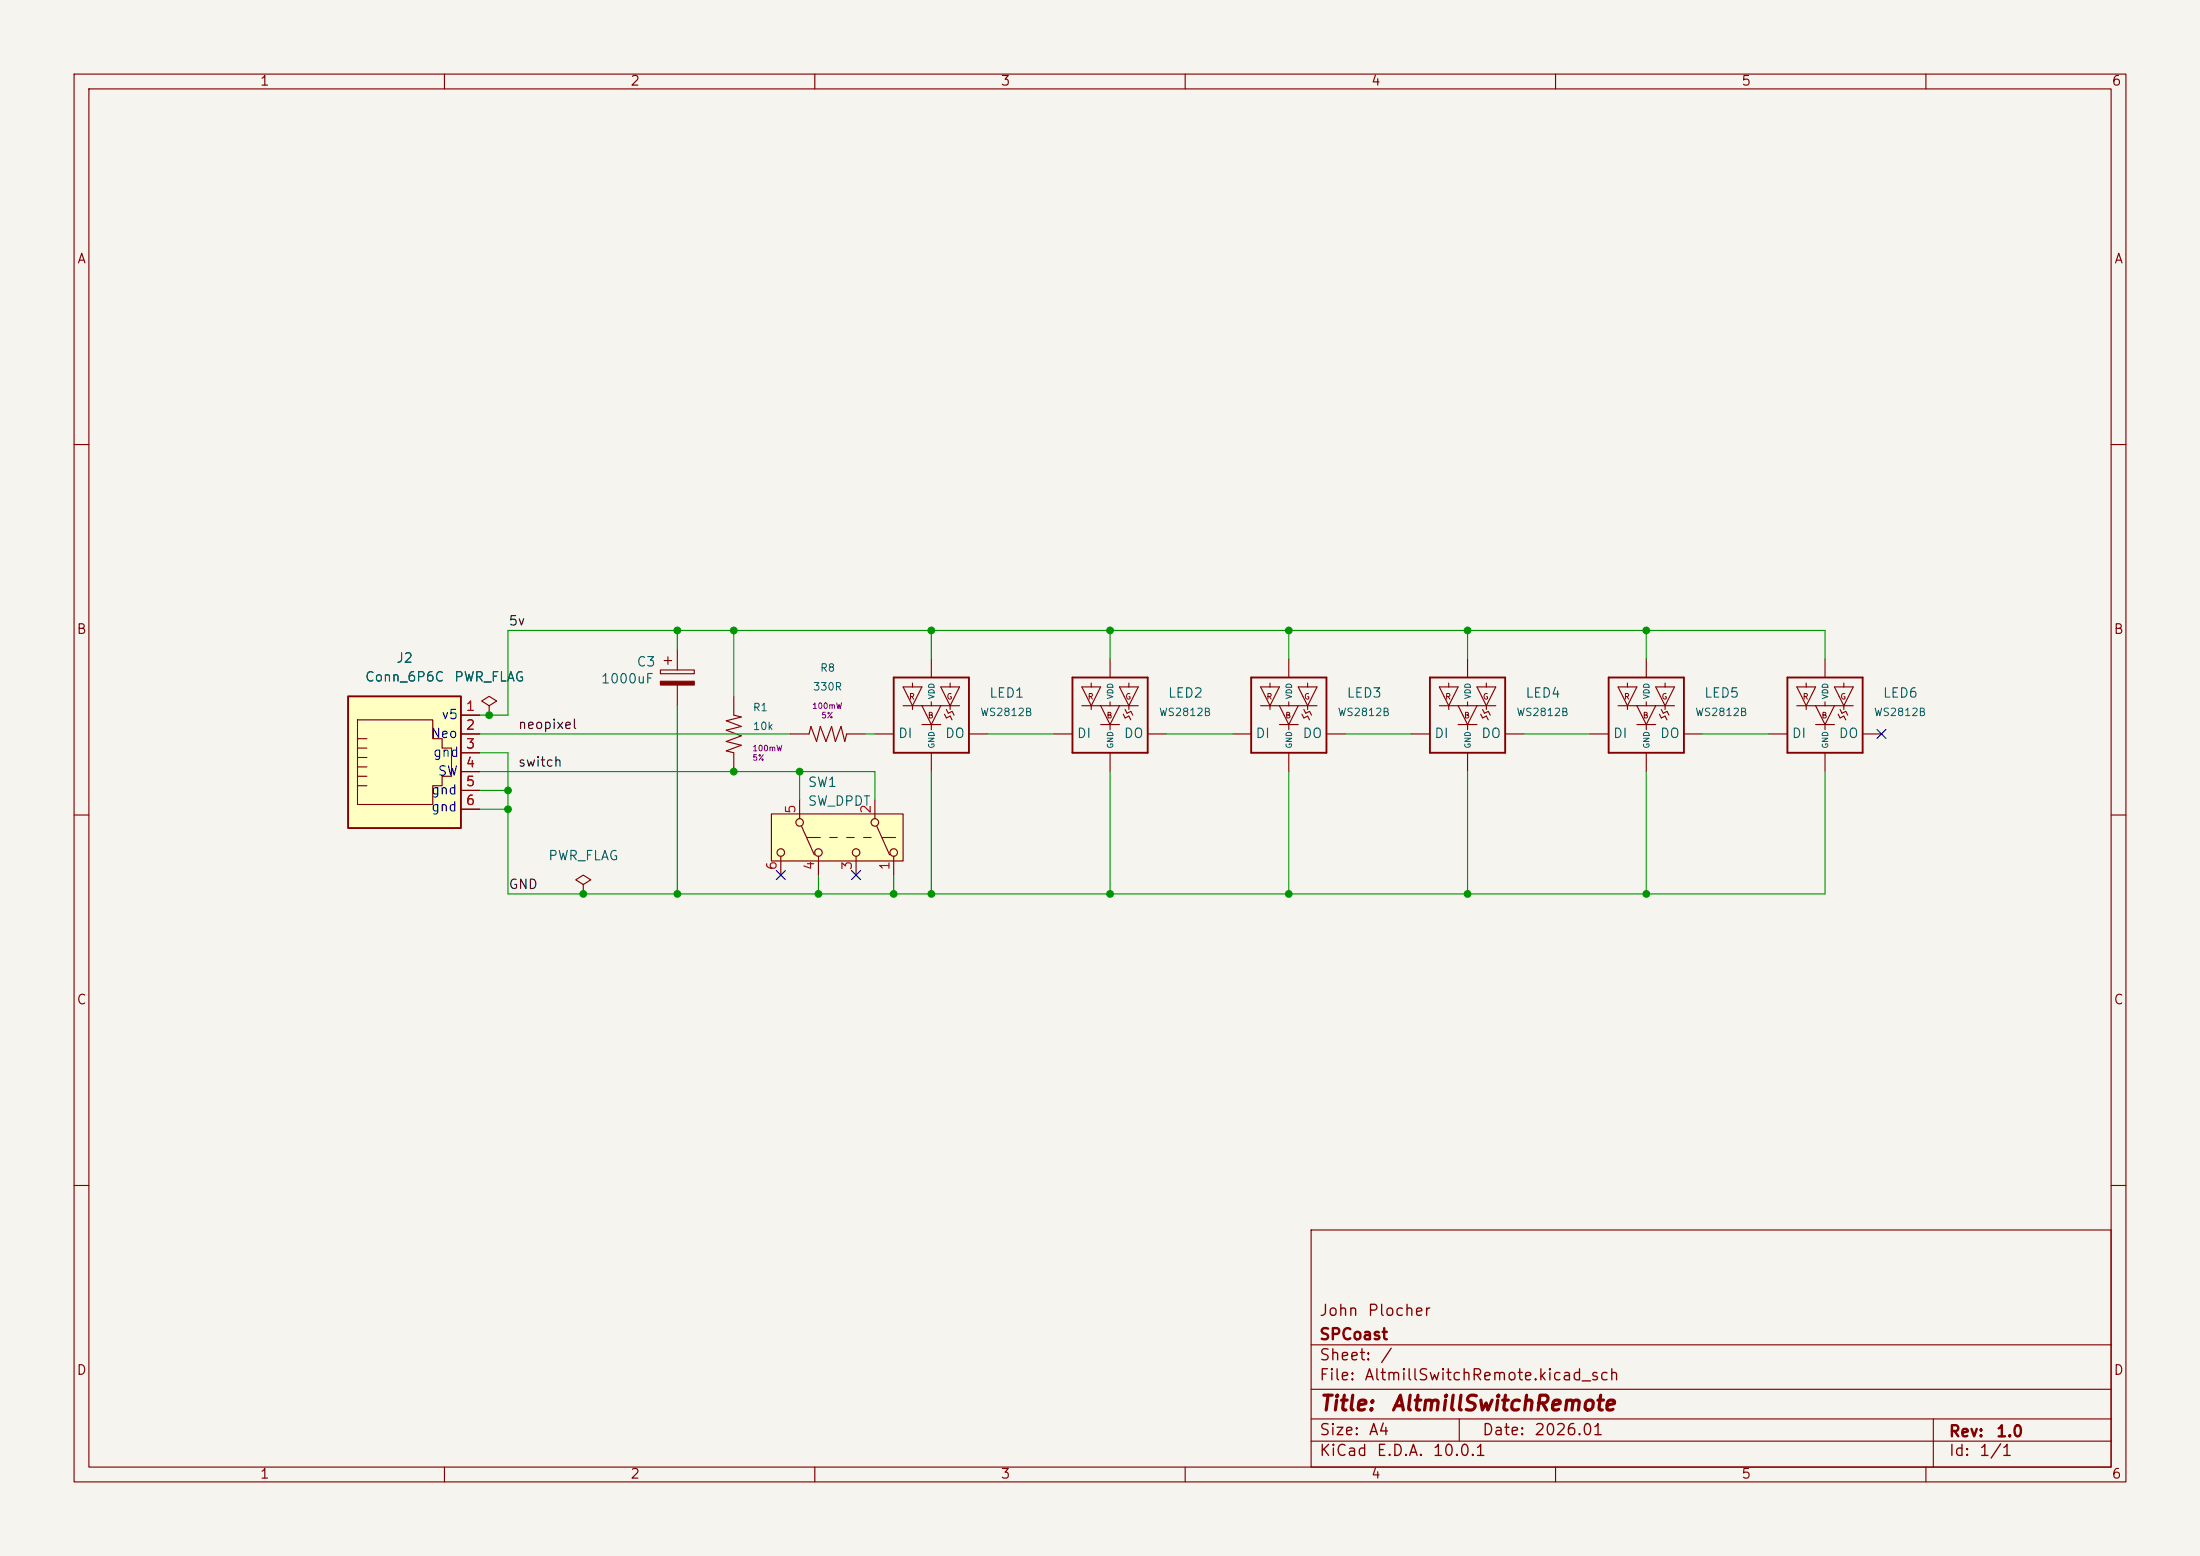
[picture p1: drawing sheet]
<svg xmlns="http://www.w3.org/2000/svg" width="297mm" height="210mm" viewBox="0 0 297 210" stroke-linecap="round" stroke-linejoin="round" font-family="sans-serif">
<path d="M0 0h297v210h-297z" fill="#f5f4ef" stroke="#f5f4ef" stroke-width=".14"/>
<g fill="none" stroke="#840000" stroke-width=".15">
<path d="M10 10h277v190h-277zM12 12h273v186h-273zM60 10v2M110 10v2M160 10v2M210 10v2M260 10v2M10 60h2M285 60h2M66 95.3l1.1-.7-1.1-.6-1 .6 1 .7v1.2M66 96.5h.1M99.1 94v2.5l1 .3-2.1 .5 2.1 .7-2.1 .6 2.1 .7-2.1 .8 2.1 .5-2.1 .7 1.1 .3v2.5"/>
<path d="M106.7 99.1h2.5l.3-1.1 .7 2.1 .5-2.1 .8 2.1 .8-2.1 .5 2.1 .7-2.1 .5 2.1 .3-1h2.5M118.1 99.1h2.5M121.9 92.7h2.6l-1.3 2.6zM121.9 95.3h7.6M123.2 92.2v.5M123.2 95.3v.5M124.5 97.8h2.5M124.5 95.3l1.2 2.5M125.7 94.7v.6M125.7 88.9v2.5M125.7 97.8v.7M127 92.7h2.5l-1.2 2.6z"/>
<path d="M127 95.3l-1.3 2.5M127.5 96.4l.3 .5 .5-.3 .2 .6M127.8 95.8l.2 .5 .5-.3M128.3 92.2v.5M128.3 95.3v.5M128.5 96l.3 .5M130.8 99.1h2.5M142.2 99.1h2.6M146 92.7h2.6l-1.3 2.6zM146 95.3h7.7M147.3 92.2v.5M147.3 95.3v.5"/>
<path d="M148.6 97.8h2.5M148.6 95.3l1.3 2.5M149.9 94.7v.6M149.9 88.9v2.5M149.9 97.8v.7M151.1 92.7h2.6l-1.3 2.6zM151.1 95.3l-1.2 2.5M151.6 96.4l.3 .5 .5-.3 .3 .6M151.9 95.8l.2 .5 .6-.3M152.4 92.2v.5M152.4 95.3v.5M152.7 96l.2 .5"/>
<path d="M154.9 99.1h2.6M214.6 99.1h2.6M218.4 92.7h2.6l-1.3 2.6zM218.4 95.3h7.7M219.7 92.2v.5M219.7 95.3v.5M221 97.8h2.5M221 95.3l1.2 2.5M222.2 94.7v.6M222.2 88.9v2.5M222.2 97.8l.1 .7M223.5 92.7h2.6l-1.3 2.6z"/>
<path d="M223.5 95.3l-1.3 2.5M224 96.4l.3 .5 .5-.3 .2 .6M224.3 95.8l.2 .5 .5-.3 .3 .5M224.8 92.2v.5M224.8 95.3v.5M227.3 99.1h2.6M10 110h2M125.7 101.6v2.5M149.9 101.6v2.5M222.2 101.6v2.5M285 110h2M10 160h2"/>
<path d="M177 166h108v32h-108zM285 160h2M60 198v2M110 198v2M160 198v2M177 194.5h108M177 191.5h108M177 187.5h108M177 181.5h108M197 191.5v3M210 198v2M260 198v2"/>
<path d="M261 191.5v6.5"/>
</g>
<path d="M120.6 91.4h10.2v10.2h-10.2zM144.8 91.4h10.1v10.2h-10.1zM217.2 91.4h10.1v10.2h-10.1z" fill="none" stroke="#840000" stroke-width=".25"/>
<path d="M47 94h15.2v17.8h-15.2z" fill="#ffffc2"/>
<g fill="none" stroke="#840000" stroke-width=".15">
<path d="M48.3 97.2h10.1v2.5h1.3v1.3h1.3v3.8h-1.3v1.2h-1.3v2.6h-10.1zM48.3 99.7h1.2M62.2 96.5h2.6M62.2 99.1h2.6M190.5 99.1h2.5M194.3 92.7h2.5l-1.2 2.6zM194.3 95.3h7.6M195.6 92.2v.5M195.6 95.3v.5M196.8 97.8h2.6M196.8 95.3l1.3 2.5M198.1 94.7v.6"/>
<path d="M198.1 88.9v2.5M198.1 97.8v.7M199.4 92.7h2.5l-1.2 2.6zM199.4 95.3l-1.3 2.5M199.9 96.4l.3 .5 .5-.3 .2 .6M200.2 95.8l.2 .5 .5-.3 .3 .5M200.7 92.2v.5M200.7 95.3v.5M203.2 99.1h2.5M238.8 99.1h2.5M242.6 92.7h2.5l-1.3 2.6zM242.6 95.3h7.6"/>
<path d="M243.8 92.2v.5M243.8 95.3v.5M245.1 97.8h2.5M245.1 95.3l1.3 2.5M246.4 94.7v.6M246.4 88.9v2.5M246.4 97.8v.7M247.6 92.7h2.6l-1.3 2.6zM247.6 95.3l-1.2 2.5M248.2 96.4l.2 .5 .5-.3 .3 .6M248.4 95.8l.3 .5 .5-.3 .2 .5M248.9 92.2v.5"/>
<path d="M248.9 95.3v.5M251.5 99.1h2.5M48.3 101h1.2M48.3 102.2h1.2M48.3 103.5h1.2M48.3 104.8h1.2M48.3 106h1.2M62.2 101.6h2.6M62.2 104.1h2.6M62.2 106.7h2.6M62.2 109.2h2.6M198.1 101.6v2.5"/>
<path d="M246.4 101.6v2.5"/>
</g>
<path d="M47 94h15.2v17.8h-15.2zM193 91.4h10.2v10.2h-10.2zM241.3 91.4h10.2v10.2h-10.2z" fill="none" stroke="#840000" stroke-width=".25"/>
<path d="M104.1 109.9h17.8v6.3h-17.8z" fill="#ffffc2"/>
<g fill="none" stroke="#840000" stroke-width=".15">
<path d="M62.2 99.1h2.6M62.2 96.5h2.6M66 96.5h.1M89.2 90.4h4.5v.5h-4.5zM89.7 89.2h1M90.2 88.6v1.1M91.4 87.6v2.8M91.4 92.5v2.8M166.4 99.1h2.5M170.2 92.7h2.5l-1.3 2.6zM170.2 95.3h7.6M171.4 92.2v.5"/>
<path d="M171.4 95.3v.5M172.7 97.8h2.6M172.7 95.3l1.3 2.5M174 94.7v.6M174 88.9v2.5M174 97.8v.7M175.3 92.7h2.5l-1.3 2.6zM175.3 95.3l-1.3 2.5M175.8 96.4l.2 .5 .5-.3 .3 .6M176 95.8l.3 .5 .5-.3M176.5 92.2v.5M176.5 95.3v.5"/>
<path d="M176.8 96l.3 .5M179.1 99.1h2.5M62.2 101.6h2.6M62.2 104.1h2.6M62.2 106.7h2.6M62.2 109.2h2.6M78.7 119.4l1.1-.7-1.1-.6-1 .6 1 .7v1.3M104.1 109.9h17.8v6.3h-17.8zM105.4 115.6v2.5M107.9 108v2.5M108.2 111.5l1.7 3.9M109 113h1.7"/>
<path d="M110.5 115.6v2.5M112 113h1M114.3 113h1M115.6 115.6v2.5M116.6 113h1M118.1 108v2.5M118.4 111.5l1.7 3.9M119.1 113h1.8M120.6 115.6v2.5M174 101.6v2.5M78.7 120.7h.1"/>
<circle cx="105.4" cy="115.1" r=".51"/>
<circle cx="108" cy="111" r=".51"/>
<circle cx="110.5" cy="115.1" r=".51"/>
<circle cx="115.6" cy="115.1" r=".51"/>
<circle cx="118.1" cy="111" r=".51"/>
<circle cx="120.7" cy="115.1" r=".51"/>
</g>
<path d="M168.9 91.4h10.2v10.2h-10.2z" fill="none" stroke="#840000" stroke-width=".25"/>
<path d="M89.2 91.9h4.5v.6h-4.5z" fill="#840000" stroke="#840000" stroke-width=".15"/>
<g fill="none" stroke="#009600" stroke-width=".15">
<path d="M64.8 99.1h41.9M91.4 85.1v2.5M91.4 95.3v25.4M99.1 85.1v8.9M116.8 99.1h1.3M125.7 85.1v3.8M133.3 99.1h8.9M149.9 85.1v3.8M157.5 99.1h8.9M174 85.1v3.8M181.6 99.1h8.9M198.1 85.1v3.8"/>
<path d="M205.7 99.1h8.9M222.2 85.1v3.8M229.9 99.1h8.9M246.4 88.9v-3.8h-177.8v11.4h-3.8M64.8 104.1h53.3v3.9M64.8 101.6h3.8v19.1h177.8v-16.6M64.8 106.7h3.8M64.8 109.2h3.8M107.9 104.1v3.9M110.5 118.1v2.6M120.6 118.1v2.6M125.7 104.1v16.6"/>
<path d="M149.9 104.1v16.6M174 104.1v16.6M198.1 104.1v16.6M222.2 104.1v16.6"/>
</g>
<path d="M253.4 98.5l1.2 1.2M254.6 98.5l-1.2 1.2M104.8 117.5l1.2 1.2M106 117.5l-1.2 1.2M115 117.5l1.2 1.2M116.2 117.5l-1.2 1.2" fill="none" stroke="#000084" stroke-width=".15"/>
<g fill="#009600" stroke="#009600" stroke-width=".14">
<circle cx="68.6" cy="106.7" r=".46"/>
<circle cx="78.7" cy="120.7" r=".46"/>
<circle cx="66" cy="96.5" r=".46"/>
<circle cx="68.6" cy="109.2" r=".46"/>
<circle cx="125.7" cy="85.1" r=".46"/>
<circle cx="120.6" cy="120.7" r=".46"/>
<circle cx="125.7" cy="120.7" r=".46"/>
<circle cx="198.1" cy="85.1" r=".46"/>
<circle cx="174" cy="120.7" r=".46"/>
<circle cx="174" cy="85.1" r=".46"/>
<circle cx="222.2" cy="120.7" r=".46"/>
<circle cx="198.1" cy="120.7" r=".46"/>
<circle cx="149.9" cy="120.7" r=".46"/>
<circle cx="222.2" cy="85.1" r=".46"/>
<circle cx="149.9" cy="85.1" r=".46"/>
<circle cx="99.1" cy="85.1" r=".46"/>
<circle cx="91.4" cy="85.1" r=".46"/>
<circle cx="91.4" cy="120.7" r=".46"/>
<circle cx="110.5" cy="120.7" r=".46"/>
<circle cx="107.9" cy="104.1" r=".46"/>
<circle cx="99.1" cy="104.1" r=".46"/>
</g>
<g font-size="2" fill="#840000">
<text x="178" y="190.9">Title:</text>
<text x="187.7" y="190.9">AltmillSwitchRemote</text>
</g>
<g font-size="1.5" fill="#840000">
<text x="178" y="178">John</text>
<text x="184.5" y="178">Plocher</text>
<text x="178" y="184">Sheet:</text>
<text x="178" y="181.2">SPCoast</text>
<text x="186.2" y="184">/</text>
<text x="178" y="186.7">File:</text>
<text x="184.1" y="186.7">AltmillSwitchRemote.kicad_sch</text>
<text x="178" y="196.9">KiCad</text>
<text x="178" y="194.1">Size:</text>
<text x="184.7" y="194.1">A4</text>
<text x="185.7" y="196.9">E.D.A.</text>
<text x="193.3" y="196.9">10.0.1</text>
<text x="200" y="194.1">Date:</text>
<text x="207" y="194.1">2026.01</text>
<text x="263" y="194.3">Rev:</text>
<text x="263" y="196.9">Id:</text>
<text x="267.1" y="196.9">1/1</text>
<text x="269.4" y="194.3">1.0</text>
</g>
<g font-size="1.3" fill="#840000">
<text x="35" y="11.9">1</text>
<text x="85" y="11.9">2</text>
<text x="135" y="11.9">3</text>
<text x="185" y="11.9">4</text>
<text x="235" y="11.9">5</text>
<text x="285" y="11.9">6</text>
<text x="10.3" y="35.9">A</text>
<text x="285.3" y="35.9">A</text>
<text x="10.3" y="85.9">B</text>
<text x="285.3" y="85.9">B</text>
<text x="10.3" y="135.9">C</text>
<text x="285.3" y="135.9">C</text>
<text x="10.3" y="185.9">D</text>
<text x="285.3" y="185.9">D</text>
<text x="35" y="199.9">1</text>
<text x="85" y="199.9">2</text>
<text x="135" y="199.9">3</text>
<text x="185" y="199.9">4</text>
<text x="235" y="199.9">5</text>
<text x="285" y="199.9">6</text>
</g>
<g font-size="1.3" fill="#006464">
<text x="53.4" y="89.8">J2</text>
<text x="49.2" y="92.3">Conn_6P6C</text>
<text x="61.2" y="92.3">PWR_FLAG</text>
<text x="81" y="92.6">1000uF</text>
<text x="85.9" y="90.3">C3</text>
<text x="133.5" y="94.5">LED1</text>
<text x="157.6" y="94.5">LED2</text>
<text x="181.7" y="94.5">LED3</text>
<text x="205.9" y="94.5">LED4</text>
<text x="230" y="94.5">LED5</text>
<text x="254.1" y="94.5">LED6</text>
<text x="121.2" y="99.9">DI</text>
<text x="127.5" y="99.9">DO</text>
<text x="145.3" y="99.9">DI</text>
<text x="151.6" y="99.9">DO</text>
<text x="169.4" y="99.9">DI</text>
<text x="175.8" y="99.9">DO</text>
<text x="193.5" y="99.9">DI</text>
<text x="199.9" y="99.9">DO</text>
<text x="217.7" y="99.9">DI</text>
<text x="224" y="99.9">DO</text>
<text x="241.8" y="99.9">DI</text>
<text x="248.1" y="99.9">DO</text>
<text x="109" y="106.5">SW1</text>
<text x="109" y="109.1">SW_DPDT</text>
<text x="73.9" y="116.4">PWR_FLAG</text>
</g>
<g font-size="1.3" fill="#0f0f0f">
<text x="68.6" y="84.7">5v</text>
<text x="69.8" y="98.7">neopixel</text>
<text x="69.8" y="103.8">switch</text>
<text x="68.6" y="120.3">GND</text>
</g>
<g font-size="1.3" fill="#0000c2">
<text x="58.1" y="99.9">Neo</text>
<text x="59.5" y="97.4">v5</text>
<text x="58.1" y="107.5">gnd</text>
<text x="58.4" y="102.5">gnd</text>
<text x="59" y="105">SW</text>
<text x="58.1" y="109.8">gnd</text>
</g>
<g font-size="1.3" fill="#a90000">
<text x="62.8" y="96.3">1</text>
<text x="62.8" y="98.8">2</text>
<text x="62.8" y="101.3">3</text>
<text x="62.8" y="103.9">4</text>
<text x="62.8" y="106.4">5</text>
<text x="62.8" y="109">6</text>
<text x="107.7" y="109.9" transform="rotate(-90 107.7 109.9)">5</text>
<text x="117.9" y="109.9" transform="rotate(-90 117.9 109.9)">2</text>
<text x="105.2" y="117.5" transform="rotate(-90 105.2 117.5)">6</text>
<text x="110.2" y="117.5" transform="rotate(-90 110.2 117.5)">4</text>
<text x="115.3" y="117.5" transform="rotate(-90 115.3 117.5)">3</text>
<text x="120.4" y="117.5" transform="rotate(-90 120.4 117.5)">1</text>
</g>
<g font-size="1" fill="#006464">
<text x="109.7" y="93.4">330R</text>
<text x="110.6" y="90.9">R8</text>
<text x="101.6" y="98.8">10k</text>
<text x="101.6" y="96.2">R1</text>
<text x="132.3" y="96.9">WS2812B</text>
<text x="156.4" y="96.9">WS2812B</text>
<text x="180.5" y="96.9">WS2812B</text>
<text x="204.6" y="96.9">WS2812B</text>
<text x="228.8" y="96.9">WS2812B</text>
<text x="252.9" y="96.9">WS2812B</text>
</g>
<g font-size=".8" fill="#840084">
<text x="109.6" y="95.9">100mW</text>
<text x="101.5" y="101.6">100mW</text>
<text x="110.8" y="97.1">5%</text>
<text x="101.5" y="102.8">5%</text>
</g>
<g font-size=".8" fill="#840000">
<text x="122.7" y="94.6">R</text>
<text x="127.7" y="94.6">G</text>
<text x="146.8" y="94.6">R</text>
<text x="151.9" y="94.6">G</text>
<text x="170.9" y="94.6">R</text>
<text x="176" y="94.6">G</text>
<text x="195" y="94.6">R</text>
<text x="200.1" y="94.6">G</text>
<text x="219.2" y="94.6">R</text>
<text x="224.3" y="94.6">G</text>
<text x="243.3" y="94.6">R</text>
<text x="248.4" y="94.6">G</text>
<text x="125.2" y="97.1">B</text>
<text x="149.3" y="97.1">B</text>
<text x="173.5" y="97.1">B</text>
<text x="197.6" y="97.1">B</text>
<text x="221.7" y="97.1">B</text>
<text x="245.8" y="97.1">B</text>
</g>
<g font-size=".8" fill="#006464">
<text x="126.3" y="94.4" transform="rotate(-90 126.3 94.4)">VDD</text>
<text x="150.5" y="94.4" transform="rotate(-90 150.5 94.4)">VDD</text>
<text x="174.6" y="94.4" transform="rotate(-90 174.6 94.4)">VDD</text>
<text x="198.7" y="94.4" transform="rotate(-90 198.7 94.4)">VDD</text>
<text x="222.9" y="94.4" transform="rotate(-90 222.9 94.4)">VDD</text>
<text x="247" y="94.4" transform="rotate(-90 247 94.4)">VDD</text>
<text x="126.3" y="101.1" transform="rotate(-90 126.3 101.1)">GND</text>
<text x="150.5" y="101.1" transform="rotate(-90 150.5 101.1)">GND</text>
<text x="174.6" y="101.1" transform="rotate(-90 174.6 101.1)">GND</text>
<text x="198.7" y="101.1" transform="rotate(-90 198.7 101.1)">GND</text>
<text x="222.9" y="101.1" transform="rotate(-90 222.9 101.1)">GND</text>
<text x="247" y="101.1" transform="rotate(-90 247 101.1)">GND</text>
</g>
</svg>
